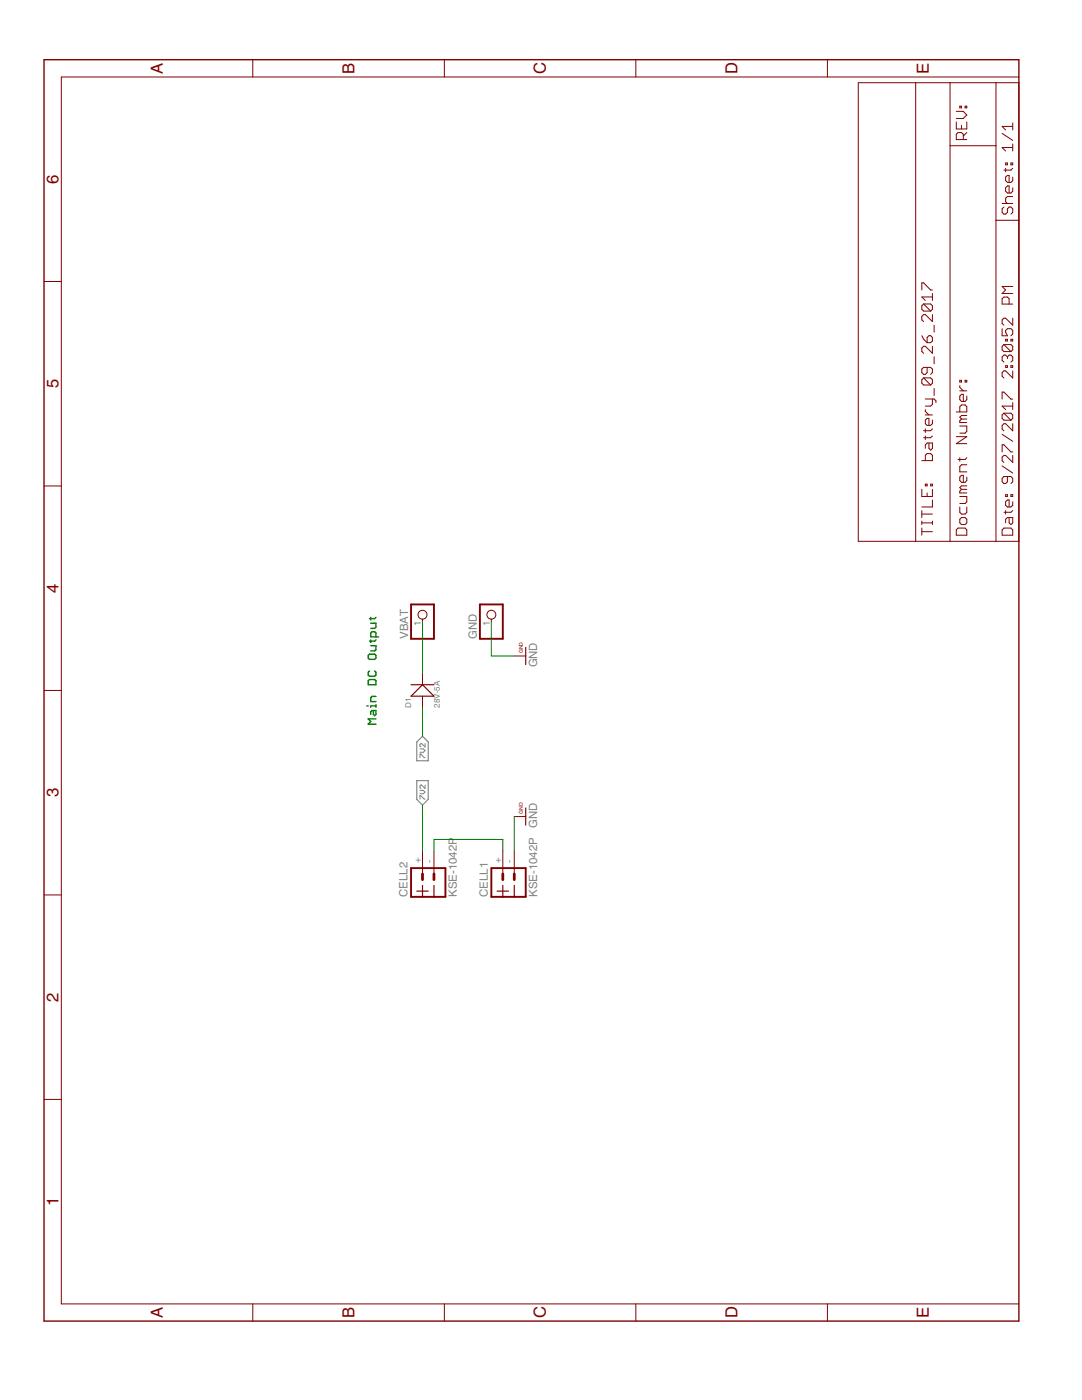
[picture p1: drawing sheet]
<svg xmlns="http://www.w3.org/2000/svg" width="216mm" height="279mm" viewBox="0 0 216 279" stroke-linecap="round" stroke-linejoin="round" font-family="sans-serif">
<path d="M83.2 155.8h2.2v3.7l-1.1 1.2-1.1-1.2zM84.3 146.9l1.1 1.2v3.7h-2.2v-3.7z" fill="none" stroke="#808080" stroke-width=".23"/>
<path d="M83.8 151.2v-.7l1 .7M83.8 159.5v-.7l1 .7M83.8 149.5h.7l.3 .3-.3 .3h-.7M83.8 157.7h.7l.3 .4-.3 .3h-.7M84.8 148.4v.7l-.7-.7h-.1l-.2 .2v.3l.2 .2M84.8 156.7v.7l-.7-.7-.3 .1v.4l.2 .2" fill="none" stroke="#808080" stroke-width=".2"/>
<g fill="none" stroke="#800000" stroke-width=".2">
<path d="M50.4 11.9v3.5M88.7 11.9v3.5M126.9 11.9v3.5M165.1 11.9v3.5M171.3 16.5h32v91.5h-32zM182.7 16.5v91.5M189.6 16.5v91.5M198.7 16.5v91.5M203.3 15.4h-191.1v244.8h191.1M189.6 29.1h9.1M190.8 24.3v1.4h2.1v-1.4M190.8 22.2h1.4l.7 .7-.7 .7h-1.4"/>
<path d="M191.5 21.2h.4v.3h-.4zM191.9 25v.7M192.2 27.9v-1.1l-.3-.3h-.7l-.4 .3v1.1h2.1M192.6 21.2h.3v.3h-.3zM192.9 26.5l-.7 .7M200 26.6l2.1 1.4M200.7 32.5h.3v.4h-.3zM200.7 33.6v.7M201.7 32.5h.4v.4h-.4zM202.1 24.5v1.4M202.1 28.7v1.4M202.1 35.3v.7l-.4 .4h-.7l-.3-.4v-.7l.3-.3h.4v1.4"/>
<path d="M202.1 37.5v.7l-.4 .3h-.7l-.3-.3v-.7l.3-.4h.4v1.4M202.1 39.2h-1.1l-.3 .4v.7l.3 .3M202.1 33.6l-.4 .4h-1.4M202.1 29.4h-2.1l.7 .7M202.1 25.2h-2.1l.7 .7M8.8 56.2h3.4M183.9 57.9v-1.4h.4l1.4 1.4h.4M186.1 58.6v1.4M186.1 59.3h-2.2l.7 .7M198.7 44h4.6M200 40.6h2.1M200.3 41.3l-.3 .4v.7l.3 .3h.4l.3-.3v-.7l.4-.4h.3l.4 .4v.7l-.4 .3"/>
<path d="M202.1 57.2h-2.1l.7 .7-.7 .7h2.1M183.9 67l.4 .7 .7 .7M184.3 60.7l-.4 .3v.7l.4 .4h1.4M184.3 75.4l-.4 .4v.7l.4 .3h1.4M184.3 60.7h1.4l.4 .3v.7l-.4 .4M184.3 75.4h1.4l.4 .4v.7l-.4 .3M184.3 75.4l1.4 1.4M184.3 60.7l1.4 1.4M184.6 79.6h1.8l.4 .4v.3M185 73.3v1.1l-.4 .3h-.3l-.4-.3v-.7l.4-.4h1.4l.4 .4v.7l-.4 .3M185 67.4l.4-.4h.3l.4 .4v.7l-.4 .3h-.7zM186.1 79.6v1.1l-.4 .3h-1.1"/>
<path d="M186.1 62.8v1.4l-1.5-1.4h-.3l-.4 .3v.7l.4 .4M186.1 69.1v1.4l-1.5-1.4h-.3l-.4 .3v.7l.4 .4M186.4 64.9v1.4M186.4 71.2v1.4M186.4 77.5v1.4M191.5 75.9h.4v.3h-.4zM191.5 77v.3l.7 .7M191.5 78h1.4M192.6 75.9h.3v.3h-.3zM192.9 79.1v.7l-.3 .3h-.7l-.4-.3v-.7l.4-.4h.3v1.4M200 65.6v1.4h1l-.3-.7v-.3l.3-.4h.7l.4 .4v.7l-.4 .3M200 79.7v-1.4h.3l1.4 1.4h.4"/>
<path d="M200.3 68.8h1.4l.4 .3v.7l-.4 .4M200.3 68.8l-.3 .3v.7l.3 .4h1.4M200.3 68.8l1.4 1.4M200.7 67.7h.3v.4h-.3zM200.7 73h.3v.3h-.3zM201 71.2l.4-.3h.3l.4 .3v.7l-.4 .4M201 71.2l-.3-.3h-.4l-.3 .3v.7l.3 .4M201 71.2v.4M201.4 60.7v-1.1l-.4-.3h-.7l-.3 .3v1.1h2.1M201.7 67.7h.4v.4h-.4zM201.7 73h.4v.3h-.4zM202.1 63.5v1.4l-1.4-1.4h-.4l-.3 .3v.7l.3 .4"/>
<path d="M202.1 74v1.4l-1.4-1.4h-.4l-.3 .4v.7l.3 .3M8.8 97h3.4M183.9 97.7v1.4h2.2v-1.4M183.9 91.9h2.2v-1l-.4-.4h-.7l-.4 .4v1M184.6 96.6h.4v.4h-.4zM184.6 81.7v.4l.8 .7M184.6 85.6v.7M184.6 87v.7M184.6 82.8h1.5M185 98.4v.7M185.4 88.4v1.1l.3 .3 .4-.3v-1.1h-1.1l-.4 .4v.7M185.7 96.6h.4v.4h-.4z"/>
<path d="M186.1 99.8v1.4h-2.2M186.1 83.8v.8l-.4 .3h-.7l-.4-.3v-.8l.4-.3h.4v1.4M186.1 87l-.4 .4h-1.4M186.1 85.6l-.4 .4h-1.4M190.8 82.2h2.1v-1l-.3-.4h-.7l-.4 .4v1M190.8 87.1h2.1l-2.1 1.4h2.1M191.5 99.1h1.4v1l-.3 .4h-1.1M191.5 85h1.4v1.1l-.3 .3h-1.1M191.5 91.4v.7M191.9 83.6l-.4 .4v.3h1.4M191.9 97.7l-.4 .3v.4h1.4M191.9 97.7h1"/>
<path d="M191.9 83.6h1M192.9 95.2v.7l-.3 .4h-.7l-.4-.4v-.7l.4-.3h.3v1.4M192.9 92.8h-1l-.4 .3v1.1h1.4M192.9 97h-1l-.4 .3 .4 .4M192.9 91.4l-.3 .3h-1.4M192.9 82.9h-1l-.4 .4 .4 .3M200 90.2v-1.4h.3l1.4 1.4h.4M200 93l2.1 1.4M200 86.7l2.1 1.4M200.3 82.5h1.4l.4 .3v.7l-.4 .4M200.3 82.5l-.3 .3v.7l.3 .4h1.4M200.3 82.5l1.4 1.4"/>
<path d="M200.7 98.7h.3v.4h-.3zM201 95.1v1.1l-.3 .3h-.4l-.3-.3v-.7l.3-.4h1.4l.4 .4v.7l-.4 .3M201.7 98.7h.4v.4h-.4zM202.1 80.3v1.4M202.1 84.6v1.4l-1.4-1.4h-.4l-.3 .3v.7l.3 .4M202.1 90.9v1.4l-1.4-1.4h-.4l-.3 .3v.7l.3 .4M202.1 81h-2.1l.7 .7M183.9 106.1h2.2M183.9 101.9v1.4M183.9 104v.7M183.9 105.4v1.4M183.9 104.4h2.2"/>
<path d="M183.9 102.6h2.2M186.1 104v.7M191.2 105.4h1.4l.3 .3v1.1h-2.1v-1.1zM191.5 101.2v1l.4 .4h.7l.3-.4v-1M191.9 103.3h.7l.3 .3v.8l-.3 .3h-.7l-.4-.3v-.8zM200 105.7l.3-.3h1.4l.4 .3v1.1h-2.1zM200.7 101.9v.7M201.4 103.3v1.1l.3 .3 .4-.3v-1.1h-1.1l-.3 .3v.8M202.1 100.1v.7l-.4 .4h-.7l-.3-.4v-.7l.3-.3h.4v1.4M202.1 101.9l-.4 .3h-1.4M8.8 137.8h3.4M84.3 123.5v.6"/>
<path d="M84.3 134.4v2.3M84.3 138.9v2.3M98 123.5v.6M102.6 130.9h2.3M8.8 178.6h3.4M84.3 169.8v4.6M86.6 169.8v4.6M100.3 169.8v4.6M102.6 169.8v4.6M102.6 163h2.3M8.8 219.4h3.4M50.4 260.2v3.5"/>
<path d="M88.7 260.2v3.5M126.9 260.2v3.5M165.1 260.2v3.5"/>
<circle cx="84.3" cy="122.7" r=".89"/>
<circle cx="98" cy="122.7" r=".89"/>
</g>
<path d="M8.8 11.9h194.5v251.8h-194.5z" fill="none" stroke="#800000" stroke-width=".28"/>
<path d="M82 136.7h4.6M84.3 136.7l2.3 2.2h-4.6zM104.9 129.2v3.4M83.2 177.8h2.2M84.3 176.7v2.3M86.6 176.7v2.3M99.2 177.8h2.3M100.3 176.7v2.3M102.6 176.7v2.3M104.9 161.2v3.5" fill="none" stroke="#800000" stroke-width=".23"/>
<path d="M82 120.6h4.6v6.9h-4.6zM95.8 120.6h4.5v6.9h-4.5zM82 173.2h6.9v5.8h-6.9zM98 173.2h6.9v5.8h-6.9z" fill="none" stroke="#800000" stroke-width=".38"/>
<path d="M84.3 174.4v1.2M86.6 174.4v1.2M100.3 174.4v1.2M102.6 174.4v1.2" fill="none" stroke="#800000" stroke-width=".55"/>
<g fill="none" stroke="#008000" stroke-width=".28">
<path d="M73.5 130.8l.2-.2h1.1l.2 .2v.5l-.2 .3h-1.1l-.2-.3zM73.5 135.9l.2-.3h1.1l.2 .3v.8h-1.5zM73.7 133.9l-.2 .3v.5l.2 .3h1.1l.2-.3v-.5l-.2-.3M74 123.2v.5M74 127.7v.5M74 124.4h1v.8l-.2 .2h-.8M74 128.9h1v.7l-.2 .3h-.8M75 127.1v-.8l-.2-.2h-.6l-.2 .2v.8h1.5M75 139h-.8l-.2 .2v.8h1M75 127.7l-.2 .3h-1.1M75 123.2l-.2 .3h-1.1M73.2 140.9h.3"/>
<path d="M74.5 141.8v.8l.3 .2 .2-.2v-.8h-.8l-.2 .2v.6M75 143.5h-1.5l.5 .5-.5 .5h1.5M75 140.9h-1v.2M75 140.6v.5"/>
</g>
<path d="M84.3 124.1v10.3M98 124.1v6.8h4.6M84.3 141.2v5.7M84.3 160.7v9.1M86.6 169.8v-2.3h13.7v2.3M102.6 163v6.8" fill="none" stroke="#008000" stroke-width=".2"/>
<g font-size="3.8" fill="#800000">
<text x="32.5" y="14.7" transform="rotate(-90 32.5 14.7)">A</text>
<text x="70.7" y="14.7" transform="rotate(-90 70.7 14.7)">B</text>
<text x="108.9" y="14.8" transform="rotate(-90 108.9 14.8)">C</text>
<text x="147.1" y="14.8" transform="rotate(-90 147.1 14.8)">D</text>
<text x="185.4" y="14.7" transform="rotate(-90 185.4 14.7)">E</text>
<text x="11.7" y="36.7" transform="rotate(-90 11.7 36.7)">6</text>
<text x="11.7" y="77.5" transform="rotate(-90 11.7 77.5)">5</text>
<text x="11.7" y="118.3" transform="rotate(-90 11.7 118.3)">4</text>
<text x="11.7" y="159.1" transform="rotate(-90 11.7 159.1)">3</text>
<text x="11.7" y="199.9" transform="rotate(-90 11.7 199.9)">2</text>
<text x="11.7" y="240.7" transform="rotate(-90 11.7 240.7)">1</text>
<text x="32.5" y="263" transform="rotate(-90 32.5 263)">A</text>
<text x="70.7" y="263" transform="rotate(-90 70.7 263)">B</text>
<text x="108.9" y="263.1" transform="rotate(-90 108.9 263.1)">C</text>
<text x="147.1" y="263.1" transform="rotate(-90 147.1 263.1)">D</text>
<text x="185.4" y="263" transform="rotate(-90 185.4 263)">E</text>
</g>
<g font-size="2.6" fill="#808080">
<text x="81.4" y="127.5" transform="rotate(-90 81.4 127.5)">VBAT</text>
<text x="95.2" y="127.5" transform="rotate(-90 95.2 127.5)">GND</text>
<text x="107.2" y="133.2" transform="rotate(-90 107.2 133.2)">GND</text>
<text x="107.2" y="165.2" transform="rotate(-90 107.2 165.2)">GND</text>
<text x="81.3" y="179" transform="rotate(-90 81.3 179)">CELL2</text>
<text x="91.2" y="179" transform="rotate(-90 91.2 179)">KSE-1042P</text>
<text x="97.4" y="179" transform="rotate(-90 97.4 179)">CELL1</text>
<text x="107.2" y="179" transform="rotate(-90 107.2 179)">KSE-1042P</text>
</g>
<g font-size="2.2" fill="#808080">
<text x="84" y="125" transform="rotate(-90 84 125)">1</text>
<text x="97.7" y="125" transform="rotate(-90 97.7 125)">1</text>
<text x="84" y="172.3" transform="rotate(-90 84 172.3)">+</text>
<text x="86.3" y="172.3" transform="rotate(-90 86.3 172.3)">-</text>
<text x="100" y="172.3" transform="rotate(-90 100 172.3)">+</text>
<text x="102.3" y="172.3" transform="rotate(-90 102.3 172.3)">-</text>
</g>
<g font-size="1.9" fill="#808080">
<text x="82" y="141.2" transform="rotate(-90 82 141.2)">D1</text>
<text x="87.7" y="141.2" transform="rotate(-90 87.7 141.2)">28V-5A</text>
</g>
<g font-size="1.2" fill="#800000">
<text x="104.3" y="130.4" transform="rotate(-90 104.3 130.4)">GND</text>
<text x="104.3" y="162.4" transform="rotate(-90 104.3 162.4)">GND</text>
</g>
</svg>
